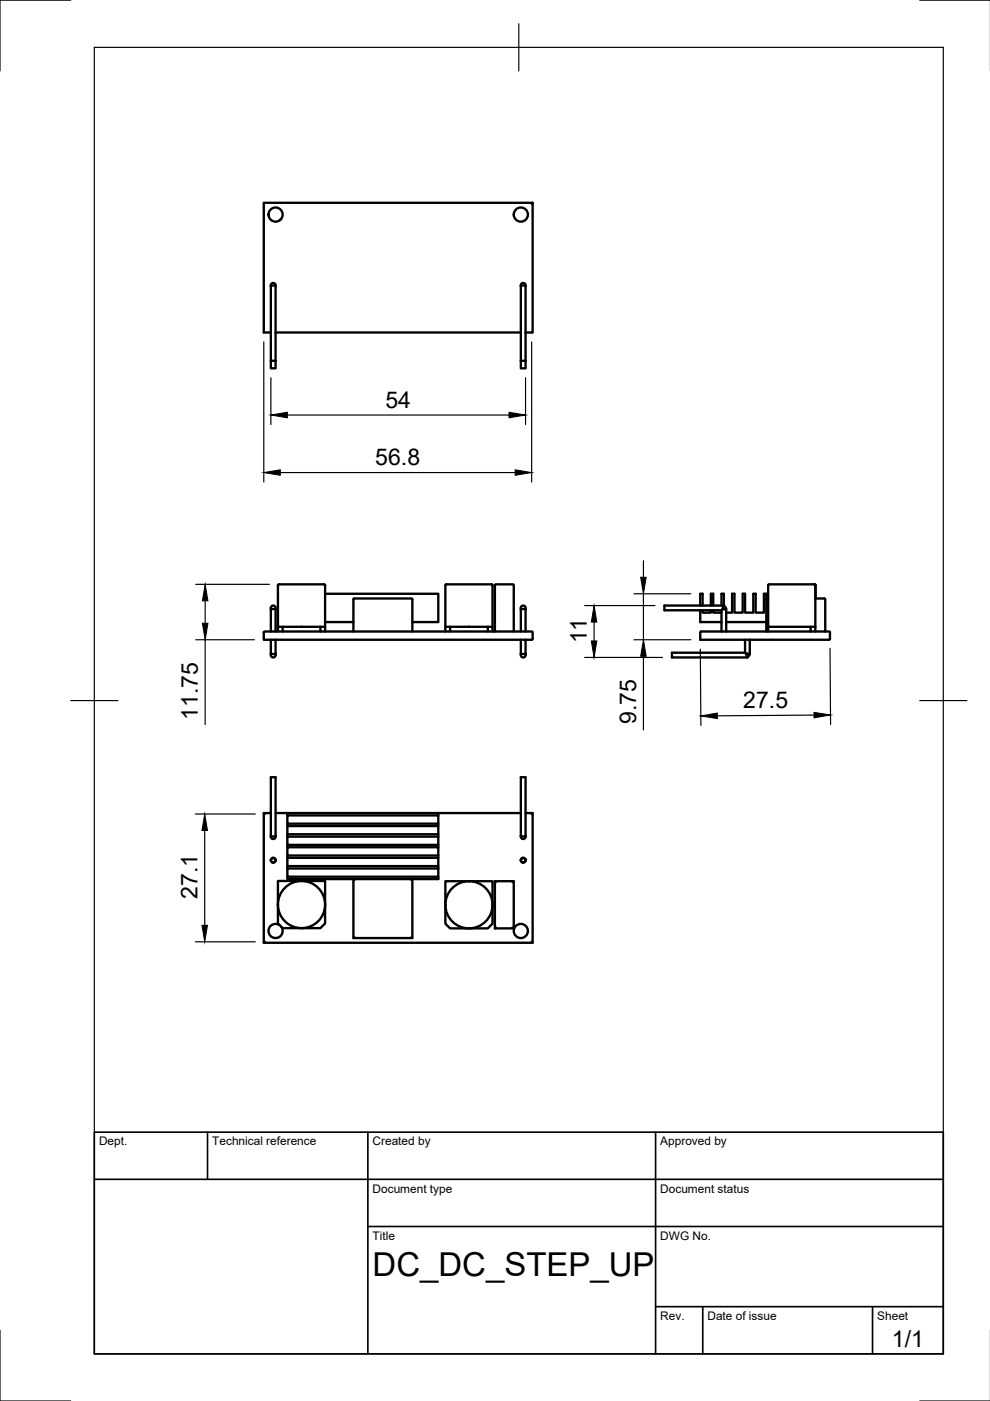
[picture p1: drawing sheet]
<svg xmlns="http://www.w3.org/2000/svg" width="210mm" height="297mm" viewBox="0 0 210 297" stroke-linecap="round" stroke-linejoin="round" font-family="sans-serif">
<g fill="none" stroke="#000" stroke-width=".5">
<path d="M59.6 46.4l-.3 .3M112.7 43.2l.2-.2v27.5h-1.5M112.9 43h-57v27.5h1.5M57.4 60.7l.1-.5 .4-.2 .4 .2 .1 .5M57.4 60.7l.5-.2 .5 .2M57.4 76.5h1M57.4 76.5v1.6h1v-1.6M57.4 60.7v15.8M58.4 60.7v15.8M58.4 70.5h52M110.4 60.7l.1-.5 .4-.2 .4 .2 .1 .5M110.4 60.7l.5-.2 .5 .2"/>
<path d="M110.4 76.5h1M110.4 76.5v1.6h1v-1.6M110.4 60.7v15.8M111.4 60.7v15.8M56 134l56.7-.1 .2 .2v1.3l-.2 .2h-56.8zM57.4 138.6h1M57.4 138.6l.1 .6 .4 .2 .5-.2v-.6M57.4 129.2h1M57.4 129.2l.1-.6 .4-.2 .5 .2v.6M57.4 129.2v4.7M57.4 135.6v3M58.4 129.2v4.7"/>
<path d="M58.4 135.6v3M58.9 132.9v-8.8l.2-.2 9.8 .1v8.9M58.9 133.9v-1h1v1M59.9 132.9h8v1M67.9 132.9h1v1M68.9 125.9h24v6h-5.5M68.9 131.9h6M74.9 133.9v-6.8l.2-.2h12.2l.1 .2v6.8M94.4 132.9v-8.8l.2-.2 9.8 .1v8.9M94.4 133.9v-1h1v1M95.4 132.9h8v1M103.4 132.9h1v1"/>
<path d="M104.9 133.9v-9.8l.2-.2h3.6l.2 .1v9.9M110.4 138.6h1M110.4 138.6l.1 .6 .4 .2 .5-.2v-.6M110.4 129.2h1M110.4 129.2l.1-.6 .4-.2 .5 .2v.6M110.4 129.2v4.7M110.4 135.6v3M111.4 129.2v4.7M111.4 135.6v3M148.5 129.4v2.5h4.5M148.5 128.4v-2.5h.5v2.5M148.5 134l27.3-.1 .2 .2v1.3l-.2 .2h-27.3z"/>
<path d="M149 129.4v.5h1.7v-.5M150.7 128.4v-2.5h.5v2.5M151.2 129.4v.5h1.8M153 128.4v-2.5h.5v2.5M153 129.4v4.5M153.4 128.4h-12.5v1h12.1M153.4 128.4l-.3 .9M153.4 128.4l.6 .7v4.8M154 129.9h1.2v-4h.5v4h1.8v-4h.5v4h1.7v-4h.5v4h1.8v-4h.5v8M154 129.1l-1 .3M154 131.9h8.5M158 138.4l1 .3"/>
<path d="M158 138.4h-15.5v1h15.9M158 135.6v2.8M158.1 138.5l.3 .9M159 138.7l-.6 .7M159 135.6v3.1M162.9 126.9h-.3l-.1 .2M171.9 133.9v-1h1v1M171.9 132.9h-9v1M172.7 123.9l-9.8 .1v8.9M172.7 123.9l.2 .2v2.8M172.7 123.9l.2 .2v8.8M172.9 126.9h1.9l.2 .1v6.9"/>
<path d="M55.9 172.4v27.5M57.4 172.4h-1.5l.2 .2M57.4 177.2v-12.4h1v12.4M57.4 177.2l.5 .2 .5-.2v.4l-.3 .2h-.4l-.2-.2zM58.4 172.4h2.5M60.9 177.4h32v1.7h-32zM60.9 175.1h32v1.8h-32zM60.9 179.6h32v1.8h-32zM60.9 172.9h32v1.7h-32zM60.9 174.6v.5M60.9 176.9v.5M60.9 179.1v.5"/>
<path d="M92.9 172.4h-32v.5M92.9 172.4v.5M92.9 174.6v.5M92.9 176.9v.5M92.9 179.1v.5M92.9 172.4h17.5M110.4 177.2v-12.4h1v12.4M110.4 177.2l.5 .2 .5-.2v.4l-.3 .2h-.4l-.2-.2zM111.4 172.4h1.5l-.2 .2M112.9 172.4v27.5l-.2-.2M56.1 199.7l-.2 .2h57M58.9 186.8h10v9l-1 1h-8l-1-1z"/>
<path d="M59.3 196.2a1.5 1.5 0 0 0-2.3 .9 1.5 1.5 0 0 0 1.7 1.7 1.5 1.5 0 0 0 .9-2.3M60.9 184.1h32v1.8h-32zM60.9 181.9h32v1.7h-32zM60.9 185.9v.5h32v-.5M60.9 181.4v.5M60.9 183.6v.5M74.9 198.9h12.5M75.1 186.6l-.2-.2v12.5l.2-.2M87.2 186.6l.2-.2v12.5l-.2-.2M92.9 181.4v.5M92.9 183.6v.5M94.4 186.8h10v9l-1 1h-8l-1-1z"/>
<path d="M104.9 186.8h4l-.2 .2M105.1 196.6l-.2 .2h4l-.2-.2M105.1 187l-.2-.2v10M108.9 186.8v10"/>
<circle cx="58.4" cy="45.5" r="1.5"/>
<circle cx="110.4" cy="45.5" r="1.5"/>
<circle cx="57.9" cy="182.4" r=".5"/>
<circle cx="63.9" cy="191.8" r="5"/>
<circle cx="99.4" cy="191.8" r="5"/>
<circle cx="110.4" cy="197.4" r="1.5"/>
<circle cx="110.9" cy="182.4" r=".5"/>
</g>
<g fill="none" stroke="#000" stroke-width=".25">
<path d="M15 0h-15v15M20 10h180v277h-180zM110 5v10M195 0h15M55.9 72.5v29.7M112.7 72.5v29.7M57.4 80.1v9.9M60.9 88h47M111.4 80.1v9.9M59.4 100.2h49.8M136.4 118.9v3.5M41.5 123.9h15.6"/>
<path d="M41.5 135.6h12.4M43.5 127.4v4.7M43.5 135.6v18M124 128.4h14.9M124 139.4h16.5M126 131.9v4M134.4 135.6h12.1M134.4 125.9h12.1M136.4 125.9v9.7M136.4 139.1v15.7M148.5 137.6l.1 16.2M176 137.4l.1 16.2"/>
<path d="M15 148.5h10M172.6 151.6l-20.5 .2M195 148.5h10M41.4 172.6h12.7M43.4 176.1v20.1M41.4 199.7h12.7M0 282v15h15M195 297h15"/>
</g>
<path d="M20 240h180v47h-180zM20 250h180M44 240v10M78 240v47M139 240v47M78 260h122M139 277h61M149 277v10M185 277v10" fill="none" stroke="#000" stroke-width=".35"/>
<g fill="#000" stroke="#000" stroke-width=".21">
<path d="M55.9 100.2l3.5-.6v1.2zM57.4 88l3.5-.6v1.2zM107.9 87.4l3.5 .6-3.5 .6zM109.2 99.6l3.5 .6-3.5 .6zM43.5 123.9l.6 3.5h-1.2zM42.9 132.1h1.2l-.6 3.5zM126 128.4l.5 3.5h-1.1zM125.4 135.9h1.1l-.5 3.5zM135.8 122.4h1.2l-.6 3.5zM136.4 135.6l.6 3.5h-1.2zM148.6 151.8l3.5-.6v1.1zM172.6 151l3.5 .6-3.5 .6z"/>
<path d="M43.4 172.6l.6 3.5h-1.2zM42.8 196.2h1.2l-.6 3.5z"/>
</g>
<text font-size="7" x="79" y="270.5">DC_DC_STEP_UP</text>
<g font-size="4.9">
<text x="81.7" y="86.4">54</text>
<text x="79.6" y="98.6">56.8</text>
<text x="124.5" y="136.4" transform="rotate(-90 124.5 136.4)">11</text>
<text x="41.9" y="152.7" transform="rotate(-90 41.9 152.7)">11.75</text>
<text x="134.9" y="153.5" transform="rotate(-90 134.9 153.5)">9.75</text>
<text x="157.6" y="150.2">27.5</text>
<text x="41.9" y="190.5" transform="rotate(-90 41.9 190.5)">27.1</text>
<text x="189.1" y="285.7">1/1</text>
</g>
<g font-size="2.5">
<text x="21" y="242.8">Dept.</text>
<text x="45" y="242.8">Technical reference</text>
<text x="79" y="242.8">Created by</text>
<text x="140" y="242.8">Approved by</text>
<text x="79" y="252.8">Document type</text>
<text x="140" y="252.8">Document status</text>
<text x="79" y="262.8">Title</text>
<text x="140" y="262.8">DWG No.</text>
<text x="140" y="279.8">Rev.</text>
<text x="150" y="279.8">Date of issue</text>
<text x="186" y="279.8">Sheet</text>
</g>
</svg>
